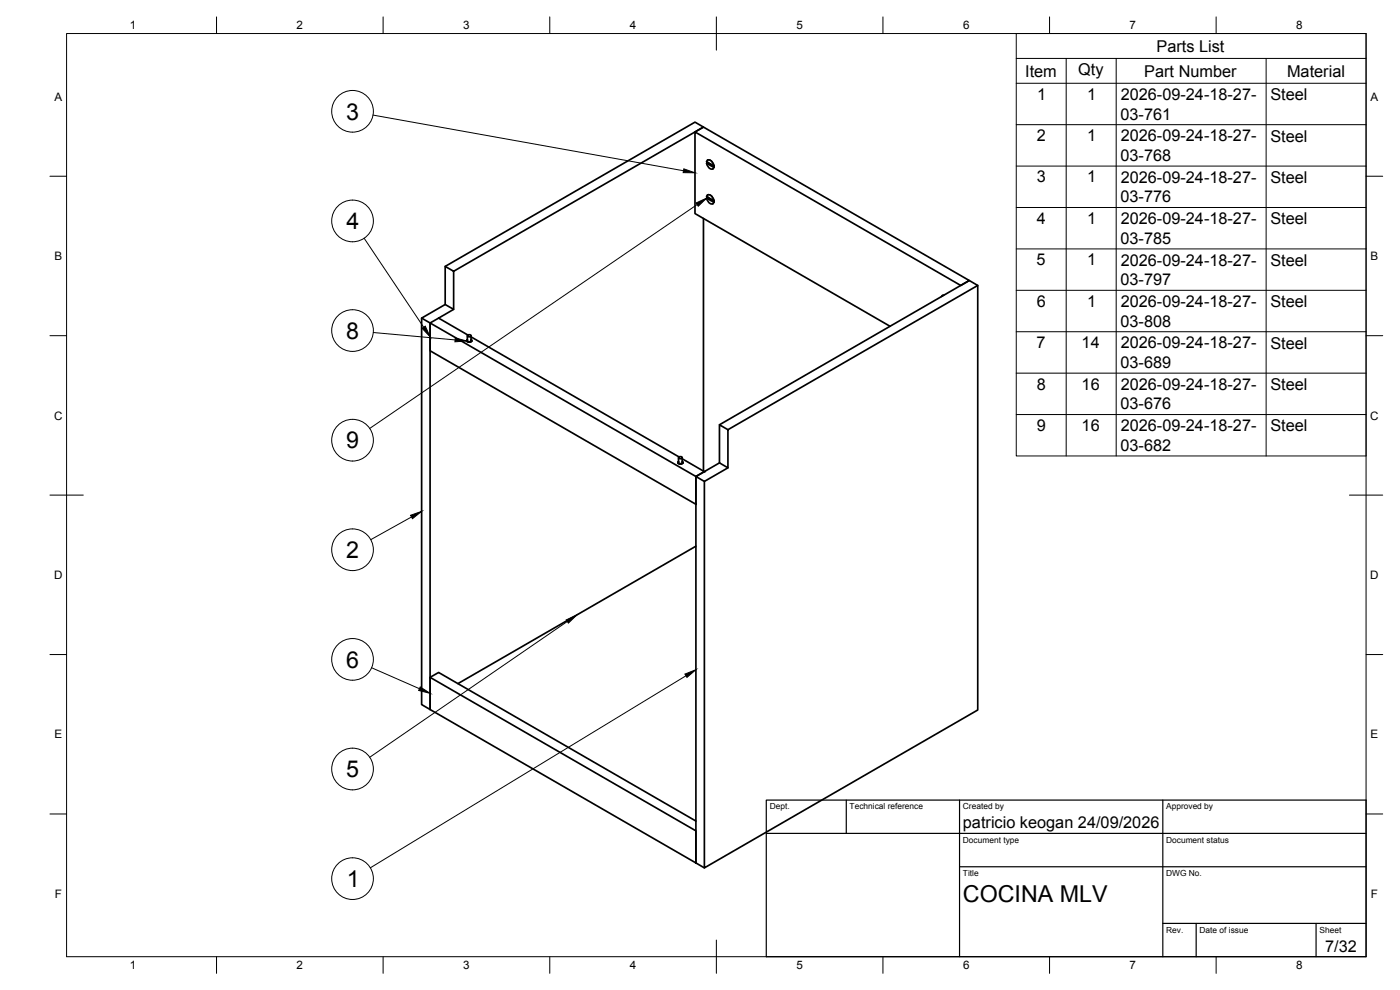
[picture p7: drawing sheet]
<svg xmlns="http://www.w3.org/2000/svg" width="420mm" height="297mm" viewBox="0 0 420 297" stroke-linecap="round" stroke-linejoin="round" font-family="sans-serif">
<!-- layer: Visible -->
<g fill="none" stroke="#000" stroke-width=".51">
<path d="M208.6 39.6l2.5-1.5 79.8 46.1-2.6 1.4-79.7-46v24.5l58.5 33.8M212.1 59.4l.7 1.4a.77 .77 0 0 0 .8 .4 .77 .77 0 0 0 .6-.5M212.1 49l.7 1.4a.77 .77 0 0 0 .8 .3 .77 .77 0 0 0 .6-.5M212.2 59l-.2 .4 2.3 1.2M212.2 48.6l-.2 .4 2.3 1.1v-.4l-2.3-1.2 .2-.3a1.34 1.34 0 0 1 1.9 1.1l.1 .4M212.3 59.3l2 1M212.3 48.9l2 1M212.5 59.2v.1M212.5 48.7v.1M212.5 58.4l-.2 .1M212.5 48h-.2M214 50.6l-.1 .1"/>
<path d="M133.6 79.9l2.5 1.5v11.4l-2.5-1.4zM133.6 79.9l75-43.3 2.5 1.5-75 43.3M211.1 65.6v75.7M214 61.1l-.1 .1M214.2 60.2l-.7-1.4a.78 .78 0 0 0-.8-.4 .78 .78 0 0 0-.7 .6l2.3 1.1v.5M126.5 95.4v116l2.6 1.5v-116M129.1 96.9l79.8 46.1v8.3l-79.8-46.1zM131.6 95.4l8.8 5.1M131.6 95.4l-2.5 1.5M133.6 91.4l-7.1 4 2.6 1.5M136.1 92.8l-4.5 2.6M282.9 88.6l-.1 .1"/>
<path d="M283.2 88.6l-.6 .4M293.4 85.6v127.4l-82 47.4v-116M140.1 102.2v.2M140.1 102l.2-.1-.2 .2a.77 .77 0 0 0 .7 .5 .77 .77 0 0 0 .8-.5l-.2-.2 .2 .1a.74 .74 0 0 1-.8 .7 .74 .74 0 0 1-.7-.7zM140.3 100.8v1.4M140.3 102.2l.5 .3 .6-.3M140.4 100.5l.6-.1 .4 .4-.7 .3-.4-.3zM141.4 100.8v1.4M141.4 101.1l62.4 36M141.6 102.2v.2M203.4 138.8v.1M203.6 137.3v1.5l.6 .3 .6-.3-.1-1.5"/>
<path d="M203.6 138.5l-.1 .1a.74 .74 0 0 0 .7 .6 .74 .74 0 0 0 .7-.6l-.1-.1M203.7 138.5l-.2 .2a.77 .77 0 0 0 .7 .5 .77 .77 0 0 0 .7-.5l-.1-.2M203.8 137.1l.5-.1 .4 .4-.6 .2-.4-.2zM204.7 137.7l6.7 3.8-2.5 1.5v115.9l2.5 1.5M204.9 138.8v.1M215.9 127.5l2.6 1.4v11.5l-2.6-1.5zM215.9 138.9l-7 4.1 2.5 1.4 7.1-4M215.9 127.5l75-43.3 2.5 1.4-74.9 43.3M208.9 163.9l-71.5 41.2M129.1 203.2l79.8 46.1v9.6l-79.8-46zM129.1 203.2l2.5-1.4 77.3 44.5"/>
</g>
<circle cx="211.4" cy="141.5" r=".25" fill="#000"/>
<!-- layer: Visible Narrow -->
<path d="M212.2 48.9h.1M212.2 59.4h.1M212.3 48.9h-.1M212.3 59.3l-.1 .1M212.5 48a1.74 1.74 0 0 1 1.8 1.7M212.5 58.4a1.74 1.74 0 0 1 1.8 1.7M214.3 50.1v.1M214.3 50.1l-.3 .5M214.3 60.6h.1M214.3 60.6l-.3 .5M283.3 88.6h-.4" fill="none" stroke="#000" stroke-width=".3"/>
<!-- layer: BORDER -->
<g fill="none" stroke="#000" stroke-width=".3">
<path d="M20 10.1h390v276.9h-390zM65 5.1v5M115 5.1v5M165 5.1v5M215 5.1v10M265 5.1v5M315 5.1v5M365 5.1v5M15 52.9h5M410 52.9h5M15 100.7h5M410 100.7h5"/>
<path d="M15 148.6h10M405 148.6h10M15 196.4h5M410 196.4h5M15 244.2h5M410 244.2h5M65 287v5M115 287v5M165 287v5M215 282.1v9.9M265 287v5M315 287v5"/>
<path d="M365 287v5"/>
</g>
<!-- layer: TITLEBLOCK -->
<path d="M230 240.1h180v46.9h-180zM230 250h180M254 240.1v9.9M288 240.1v46.9M349 240.1v46.9M288 260.1h122M349 277.1h61M359 277.1v9.9M395 277.1v9.9" fill="none" stroke="#000" stroke-width=".36"/>
<!-- layer: Parts Lists -->
<g fill="none" stroke="#000" stroke-width=".3">
<path d="M305 10.1h105v126.7h-105zM305 17.5h105M320 17.5v119.3M335 17.5v119.3M380 17.5v119.3M305 25h105M305 37.4h105M305 49.8h105M305 62.3h105M305 74.7h105M305 87.1h105M305 99.5h105"/>
<path d="M305 112h105M305 124.4h105"/>
</g>
<!-- layer: Balloons -->
<g fill="none" stroke="#000" stroke-width=".3">
<circle cx="105.8" cy="33.4" r="6.3"/>
<circle cx="105.8" cy="66.3" r="6.3"/>
<circle cx="105.8" cy="99.2" r="6.3"/>
<circle cx="105.8" cy="132.1" r="6.3"/>
<circle cx="105.8" cy="164.9" r="6.3"/>
<circle cx="105.8" cy="197.8" r="6.3"/>
<circle cx="105.8" cy="230.7" r="6.3"/>
<circle cx="105.8" cy="263.6" r="6.3"/>
</g>
<!-- layer: 0 -->
<path d="M205.2 50.7l3.4 1.1h-3.6zM208.9 60.9l3.2-1.5-2.6 2.5zM126.7 98.5l.9-.6 1.5 3.2zM136.6 101.4l3.5 .9-3.6 .3zM123.2 154.6l3.4-1.2-2.8 2.2zM169.9 186l3.2-1.5-2.5 2.5zM126.1 206.1l3 1.9-3.5-.8zM205.5 202.3l3.4-1.4-2.7 2.3z" fill="#000" stroke="#000" stroke-width=".3"/>
<path d="M112 34.5l93.1 16.7M109.3 71.5l17.8 26.7M209.2 61.4l-98.2 67.2M112 99.8l24.6 2.2M123.5 155.1l-12.2 6.8M170.3 186.5l-59.3 40.7M111.5 200.3l14.4 6.3M205.9 202.8l-94.8 57.6" fill="none" stroke="#000" stroke-width=".3"/>
<g font-size="7">
<text x="103.9" y="35.9">3</text>
<text x="104" y="68.8">4</text>
<text x="103.9" y="101.6">8</text>
<text x="103.9" y="134.5">9</text>
<text x="103.9" y="167.5">2</text>
<text x="103.9" y="200.3">6</text>
<text x="103.8" y="233.2">5</text>
<text x="104.1" y="266.1">1</text>
<text x="289" y="270.6">COCINA MLV</text>
</g>
<g font-size="4.9">
<text x="347.1" y="15.5">Parts List</text>
<text x="307.7" y="23">Item</text>
<text x="323.6" y="22.5">Qty</text>
<text x="343.4" y="23">Part Number</text>
<text x="386.3" y="23">Material</text>
<text x="311.3" y="29.9">1</text>
<text x="326.3" y="29.9">1</text>
<text x="336.3" y="35.9">03-761</text>
<text x="336.3" y="30">2026-09-24-18-27-</text>
<text x="381.3" y="30">Steel</text>
<text x="311.2" y="42.3">2</text>
<text x="326.3" y="42.3">1</text>
<text x="336.3" y="42.4">2026-09-24-18-27-</text>
<text x="381.3" y="42.5">Steel</text>
<text x="336.3" y="48.3">03-768</text>
<text x="311.1" y="54.7">3</text>
<text x="326.3" y="54.7">1</text>
<text x="336.3" y="54.8">2026-09-24-18-27-</text>
<text x="381.3" y="54.9">Steel</text>
<text x="336.3" y="60.7">03-776</text>
<text x="311.2" y="67.2">4</text>
<text x="326.3" y="67.2">1</text>
<text x="336.3" y="67.3">2026-09-24-18-27-</text>
<text x="381.3" y="67.3">Steel</text>
<text x="336.3" y="73.1">03-785</text>
<text x="311.1" y="79.6">5</text>
<text x="326.3" y="79.6">1</text>
<text x="336.3" y="79.7">2026-09-24-18-27-</text>
<text x="381.3" y="79.7">Steel</text>
<text x="336.3" y="85.5">03-797</text>
<text x="311.1" y="92">6</text>
<text x="326.3" y="92">1</text>
<text x="336.3" y="92.1">2026-09-24-18-27-</text>
<text x="381.3" y="92.2">Steel</text>
<text x="336.3" y="98">03-808</text>
<text x="311.1" y="104.4">7</text>
<text x="324.6" y="104.4">14</text>
<text x="336.3" y="104.5">2026-09-24-18-27-</text>
<text x="381.3" y="104.6">Steel</text>
<text x="336.3" y="110.4">03-689</text>
<text x="311.1" y="116.9">8</text>
<text x="324.6" y="116.9">16</text>
<text x="336.3" y="117">2026-09-24-18-27-</text>
<text x="381.3" y="117">Steel</text>
<text x="336.3" y="122.8">03-676</text>
<text x="311.1" y="129.3">9</text>
<text x="324.6" y="129.3">16</text>
<text x="336.3" y="129.4">2026-09-24-18-27-</text>
<text x="381.3" y="129.4">Steel</text>
<text x="336.3" y="135.2">03-682</text>
<text x="289" y="248.5">patricio keogan 24/09/2026</text>
<text x="397.7" y="285.7">7/32</text>
</g>
<g font-size="3.5">
<text x="39" y="8.8">1</text>
<text x="89" y="8.8">2</text>
<text x="139" y="8.8">3</text>
<text x="189" y="8.8">4</text>
<text x="239" y="8.8">5</text>
<text x="289" y="8.8">6</text>
<text x="339" y="8.8">7</text>
<text x="389" y="8.8">8</text>
<text x="16.3" y="30.2">A</text>
<text x="411.3" y="30.2">A</text>
<text x="16.3" y="78">B</text>
<text x="411.3" y="78">B</text>
<text x="16.2" y="125.9">C</text>
<text x="411.2" y="125.9">C</text>
<text x="16.2" y="173.7">D</text>
<text x="411.2" y="173.7">D</text>
<text x="16.3" y="221.6">E</text>
<text x="411.3" y="221.6">E</text>
<text x="16.4" y="269.4">F</text>
<text x="411.4" y="269.4">F</text>
<text x="39" y="290.8">1</text>
<text x="89" y="290.8">2</text>
<text x="139" y="290.8">3</text>
<text x="189" y="290.8">4</text>
<text x="239" y="290.8">5</text>
<text x="289" y="290.8">6</text>
<text x="339" y="290.8">7</text>
<text x="389" y="290.8">8</text>
</g>
<g font-size="2.5">
<text x="231" y="242.9">Dept.</text>
<text x="255" y="242.9">Technical reference</text>
<text x="289" y="242.9">Created by</text>
<text x="350" y="242.9">Approved by</text>
<text x="289" y="252.8">Document type</text>
<text x="350" y="252.8">Document status</text>
<text x="289" y="262.9">Title</text>
<text x="350" y="262.9">DWG No.</text>
<text x="350" y="279.9">Rev.</text>
<text x="360" y="279.9">Date of issue</text>
<text x="396" y="279.9">Sheet</text>
</g>
</svg>
